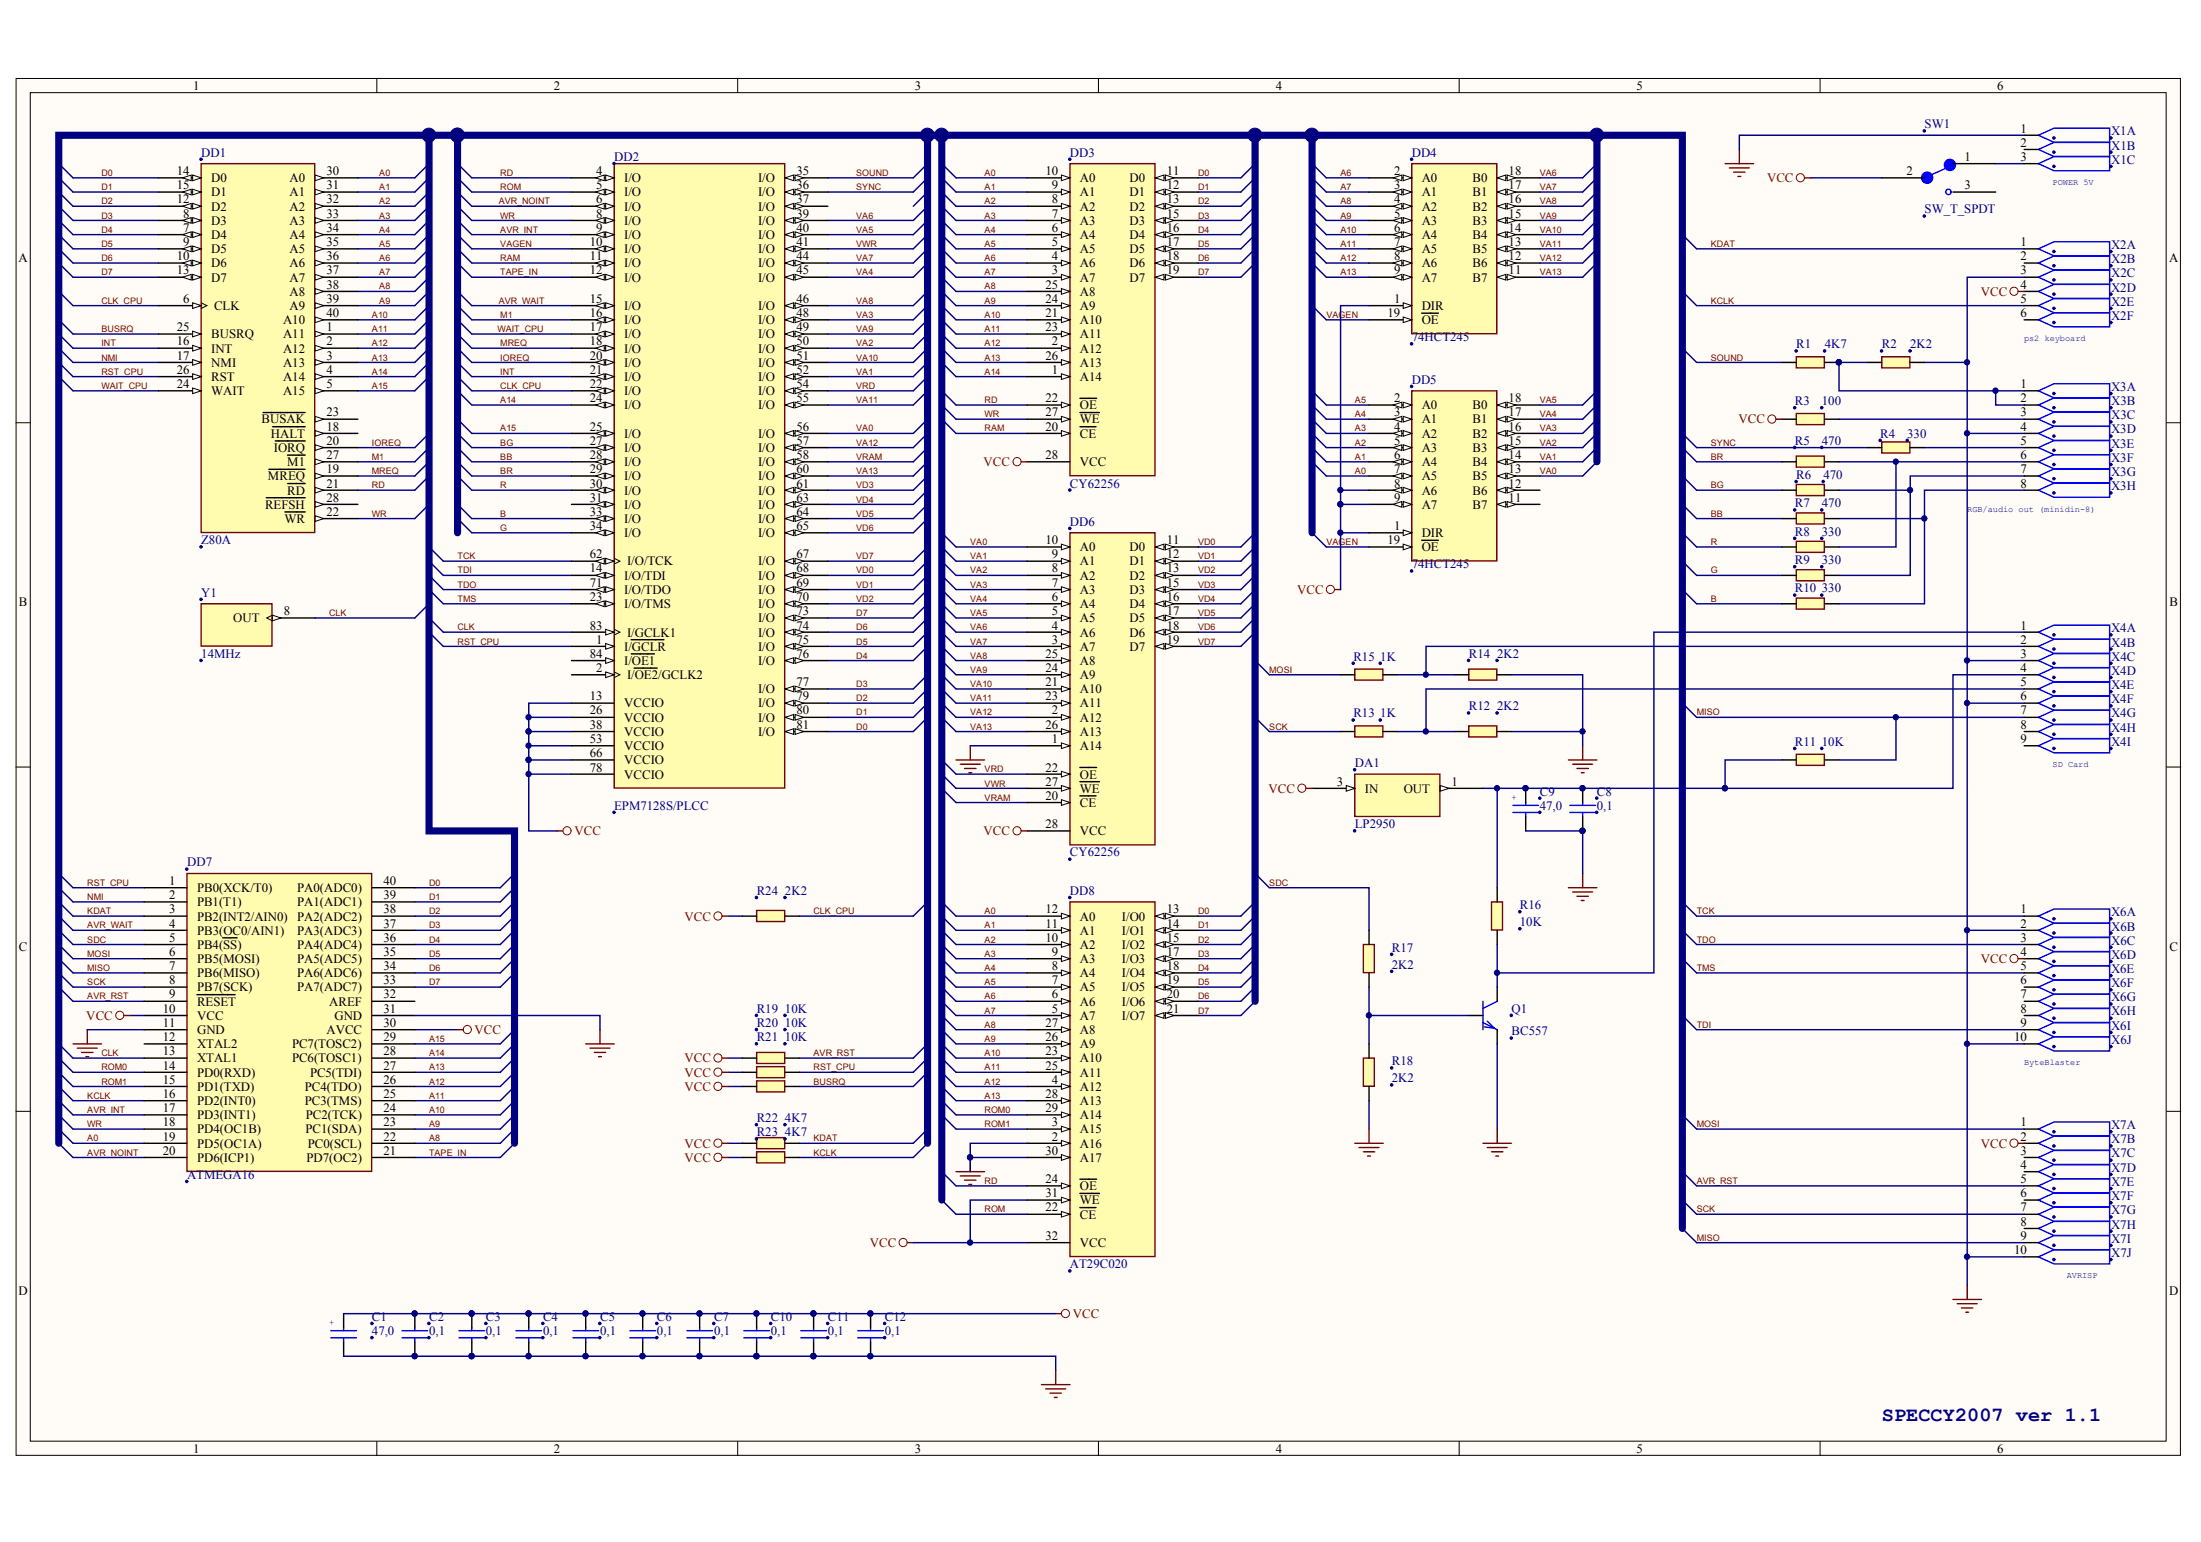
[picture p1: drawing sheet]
# Altium project SPECCY2007.PRJPCB
1 sheet, 54 parts. Net scope: global (net labels, ports and power ports of the same name join across sheets).
Board file: SPECCY2007.PcbDoc

## Sheet SPECCY2007.SchDoc
size 386 x 246 mm; PageSetup: Record=PageOptions|CenterHorizontal=True|CenterVertical=True|PrintScale=0.74|XCorrection=1.00|YCorrection=1.00|PrintKind=0|BorderSize=5000000|LeftOffset=0|BottomOffset=0|Orientation=2|PaperLength=2970|PaperWidth=2100|Scale=100|PaperSource=7|PrintQuality=600|MediaType=1|DitherType=2|PaperKind=A4|PrintScaleMode=1

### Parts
C1  47,0  [CAPPOL_2.54]
C2  0,1  [CAP_5.08-7.8x3.2]
C3  0,1  [CAP_5.08-7.8x3.2]
C4  0,1  [CAP_5.08-7.8x3.2]
C5  0,1  [CAP_5.08-7.8x3.2]
C6  0,1  [CAP_5.08-7.8x3.2]
C7  0,1  [CAP_5.08-7.8x3.2]
C8  0,1  [CAP_5.08-7.8x3.2]
C9  47,0  [CAPPOL_2.54]
C10  0,1  [CAP_5.08-7.8x3.2]
C11  0,1  [CAP_5.08-7.8x3.2]
C12  0,1  [CAP_5.08-7.8x3.2]
DA1  LP2950  [TO92]
DD1  Z80A  [DIP-40]
DD2  EPM7128S/PLCC  [PLCC84-Socket+AlteraMAX700S]
DD3  CY62256  [DIP-28W]
DD4  74HCT245  [DIP-20]
DD5  74HCT245  [DIP-20]
DD6  CY62256  [DIP-28W]
DD7  ATMEGA16  [DIP-40]
DD8  AT29C020  [DIP-32/D41.2]
Q1  BC557  [TO92]
R1  4K7  [RES_10.16]
R2  2K2  [RES_10.16]
R3  100  [RES_10.16]
R4  330  [RES_10.16]
R5  470  [RES_10.16]
R6  470  [RES_10.16]
R7  470  [RES_10.16]
R8  330  [RES_10.16]
R9  330  [RES_10.16]
R10  330  [RES_10.16]
R11  10K  [RES_10.16]
R12  2K2  [RES_10.16]
R13  1K  [RES_10.16]
R14  2K2  [RES_10.16]
R15  1K  [RES_10.16]
R16  10K  [RES_10.16]
R17  2K2  [RES_10.16]
R18  2K2  [RES_10.16]
R19  10K  [RES_10.16]
R20  10K  [RES_10.16]
R21  10K  [RES_10.16]
R22  4K7  [RES_10.16]
R23  4K7  [RES_10.16]
R24  2K2  [RES_10.16]
SW1  SW_T_SPDT  [SW_T_SPDT]
X1  X3  [CONN JACK PWR]  (value not drawn)  (parts A,B,C of 3)
X2  X6  [Mini-DIN6]  (value not drawn)  (parts A,B,C,D,E,F of 6)
X3  X8  [Mini-DIN8]  (value not drawn)  (parts A,B,C,D,E,F,G,H of 8)
X4  X9  [SD Card socket]  (value not drawn)  (parts A,B,C,D,E,F,G,H,I of 9)
X6  X10  [Double row pin strip 5 way]  (value not drawn)  (parts A,B,C,D,E,F,G,H,I,J of 10)
X7  X10  [Double row pin strip 5 way]  (value not drawn)  (parts A,B,C,D,E,F,G,H,I,J of 10)
Y1  14MHz  [OSC14]

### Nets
GND: C1.MINUS C2.2 C3.2 C4.2 C5.2 C6.2 C7.2 C8.2 C9.MINUS C10.2 C11.2 C12.2 DA1.2(GND) DD1.29(GND) DD2.7(GND) DD2.19(GND) DD2.32(GND) DD2.42(GND) DD2.47(GND) DD2.59(GND) DD2.72(GND) DD2.82(GND) DD3.14(GND) DD4.10(GND) DD5.10(GND) DD6.1(A14) DD6.14(GND) DD7.11(GND) DD7.31(GND) DD8.2(A16) DD8.16(GND) DD8.30(A17) Q1.1(e) R2.2 R12.2 R14.2 R18.1 X1.1(CON) X2.3(CON) X3.4(CON) X4.3(CON) X4.6(CON) X6.2(CON) X6.10(CON) X7.10(CON) Y1.7(GND)
VCC: C1.PLUS C2.1 C3.1 C4.1 C5.1 C6.1 C7.1 C10.1 C11.1 C12.1 DA1.3(IN) DD1.11(VCC) DD2.3(VCC) DD2.13(VCCIO) DD2.26(VCCIO) DD2.38(VCCIO) DD2.43(VCC) DD2.53(VCCIO) DD2.66(VCCIO) DD2.78(VCCIO) DD3.28(VCC) DD4.1(DIR) DD4.20(VCC) DD5.1(DIR) DD5.8(A6) DD5.9(A7) DD5.20(VCC) DD6.28(VCC) DD7.10(VCC) DD7.30(AVCC) DD8.31(~{WE}) DD8.32(VCC) R3.1 R19.1 R20.1 R21.1 R22.1 R23.1 R24.1 SW1.2(COMMON) X2.4(CON) X6.4(CON) X7.2(CON) Y1.14(VCC)
A0: DD1.30(A0) DD3.10(A0) DD5.7(A5) DD7.19(PD5(OC1A)) DD8.12(A0)
A1: DD1.31(A1) DD3.9(A1) DD5.6(A4) DD8.11(A1)
A2: DD1.32(A2) DD3.8(A2) DD5.5(A3) DD8.10(A2)
A3: DD1.33(A3) DD3.7(A3) DD5.4(A2) DD8.9(A3)
A4: DD1.34(A4) DD3.6(A4) DD5.3(A1) DD8.8(A4)
A5: DD1.35(A5) DD3.5(A5) DD5.2(A0) DD8.7(A5)
A6: DD1.36(A6) DD3.4(A6) DD4.2(A0) DD8.6(A6)
A7: DD1.37(A7) DD3.3(A7) DD4.3(A1) DD8.5(A7)
A8: DD1.38(A8) DD3.25(A8) DD4.4(A2) DD7.22(PC0(SCL)) DD8.27(A8)
A9: DD1.39(A9) DD3.24(A9) DD4.5(A3) DD7.23(PC1(SDA)) DD8.26(A9)
A10: DD1.40(A10) DD3.21(A10) DD4.6(A4) DD7.24(PC2(TCK)) DD8.23(A10)
A11: DD1.1(A11) DD3.23(A11) DD4.7(A5) DD7.25(PC3(TMS)) DD8.25(A11)
A12: DD1.2(A12) DD3.2(A12) DD4.8(A6) DD7.26(PC4(TDO)) DD8.4(A12)
A13: DD1.3(A13) DD3.26(A13) DD4.9(A7) DD7.27(PC5(TDI)) DD8.28(A13)
A14: DD1.4(A14) DD2.24(I/O) DD3.1(A14) DD7.28(PC6(TOSC1))
A15: DD1.5(A15) DD2.25(I/O) DD7.29(PC7(TOSC2))
AVR_INT: DD2.9(I/O) DD7.17(PD3(INT1))
AVR_NOINT: DD2.6(I/O) DD7.20(PD6(ICP1))
AVR_RST: DD7.9(~{RESET}) R19.2 X7.5(CON)
AVR_WAIT: DD2.15(I/O) DD7.4(PB3(OC0/AIN1))
B: DD2.33(I/O) R10.1
BB: DD2.28(I/O) R7.1
BG: DD2.27(I/O) R6.1
BR: DD2.29(I/O) R5.1
BUSRQ: DD1.25(BUSRQ) R21.2
CLK: DD2.83(I/GCLK1) DD7.13(XTAL1) Y1.8(OUT)
CLK_CPU: DD1.6(CLK) DD2.22(I/O) R24.2
D0: DD1.14(D0) DD2.81(I/O) DD3.11(D0) DD7.40(PA0(ADC0)) DD8.13(I/O0)
D1: DD1.15(D1) DD2.80(I/O) DD3.12(D1) DD7.39(PA1(ADC1)) DD8.14(I/O1)
D2: DD1.12(D2) DD2.79(I/O) DD3.13(D2) DD7.38(PA2(ADC2)) DD8.15(I/O2)
D3: DD1.8(D3) DD2.77(I/O) DD3.15(D3) DD7.37(PA3(ADC3)) DD8.17(I/O3)
D4: DD1.7(D4) DD2.76(I/O) DD3.16(D4) DD7.36(PA4(ADC4)) DD8.18(I/O4)
D5: DD1.9(D5) DD2.75(I/O) DD3.17(D5) DD7.35(PA5(ADC5)) DD8.19(I/O5)
D6: DD1.10(D6) DD2.74(I/O) DD3.18(D6) DD7.34(PA6(ADC6)) DD8.20(I/O6)
D7: DD1.13(D7) DD2.73(I/O) DD3.19(D7) DD7.33(PA7(ADC7)) DD8.21(I/O7)
G: DD2.34(I/O) R9.1
INT: DD1.16(INT) DD2.21(I/O)
IOREQ: DD1.20(~{IORQ}) DD2.20(I/O)
KCLK: DD7.16(PD2(INT0)) R23.2 X2.5(CON)
KDAT: DD7.3(PB2(INT2/AIN0)) R22.2 X2.1(CON)
M1: DD1.27(~{M1}) DD2.16(I/O)
MISO: DD7.7(PB6(MISO)) R11.2 X4.7(CON) X7.9(CON)
MOSI: DD7.6(PB5(MOSI)) R15.1 X7.1(CON)
MREQ: DD1.19(~{MREQ}) DD2.18(I/O)
NMI: DD1.17(NMI) DD7.2(PB1(T1))
R: DD2.30(I/O) R8.1
RAM: DD2.11(I/O) DD3.20(~{CE})
RD: DD1.21(~{RD}) DD2.4(I/O) DD3.22(~{OE}) DD8.24(~{OE})
ROM: DD2.5(I/O) DD8.22(~{CE})
ROM0: DD7.14(PD0(RXD)) DD8.29(A14)
ROM1: DD7.15(PD1(TXD)) DD8.3(A15)
RST_CPU: DD1.26(RST) DD2.1(I/~{GCLR}) DD7.1(PB0(XCK/T0)) R20.2
SCK: DD7.8(PB7(SCK)) R13.1 X7.7(CON)
SDC: DD7.5(PB4(~{SS})) R17.2
SOUND: DD2.35(I/O) R1.1
SYNC: DD2.36(I/O) R4.1
TAPE_IN: DD2.12(I/O) DD7.21(PD7(OC2))
TCK: DD2.62(I/O/TCK) X6.1(CON)
TDI: DD2.14(I/O/TDI) X6.9(CON)
TDO: DD2.71(I/O/TDO) X6.3(CON)
TMS: DD2.23(I/O/TMS) X6.5(CON)
VA0: DD2.56(I/O) DD5.13(B5) DD6.10(A0)
VA1: DD2.52(I/O) DD5.14(B4) DD6.9(A1)
VA2: DD2.50(I/O) DD5.15(B3) DD6.8(A2)
VA3: DD2.48(I/O) DD5.16(B2) DD6.7(A3)
VA4: DD2.45(I/O) DD5.17(B1) DD6.6(A4)
VA5: DD2.40(I/O) DD5.18(B0) DD6.5(A5)
VA6: DD2.39(I/O) DD4.18(B0) DD6.4(A6)
VA7: DD2.44(I/O) DD4.17(B1) DD6.3(A7)
VA8: DD2.46(I/O) DD4.16(B2) DD6.25(A8)
VA9: DD2.49(I/O) DD4.15(B3) DD6.24(A9)
VA10: DD2.51(I/O) DD4.14(B4) DD6.21(A10)
VA11: DD2.55(I/O) DD4.13(B5) DD6.23(A11)
VA12: DD2.57(I/O) DD4.12(B6) DD6.2(A12)
VA13: DD2.60(I/O) DD4.11(B7) DD6.26(A13)
VAGEN: DD2.10(I/O) DD4.19(~{OE}) DD5.19(~{OE})
VD0: DD2.68(I/O) DD6.11(D0)
VD1: DD2.69(I/O) DD6.12(D1)
VD2: DD2.70(I/O) DD6.13(D2)
VD3: DD2.61(I/O) DD6.15(D3)
VD4: DD2.63(I/O) DD6.16(D4)
VD5: DD2.64(I/O) DD6.17(D5)
VD6: DD2.65(I/O) DD6.18(D6)
VD7: DD2.67(I/O) DD6.19(D7)
VRAM: DD2.58(I/O) DD6.20(~{CE})
VRD: DD2.54(I/O) DD6.22(~{OE})
VWR: DD2.41(I/O) DD6.27(~{WE})
WAIT_CPU: DD1.24(WAIT) DD2.17(I/O)
WR: DD1.22(~{WR}) DD2.8(I/O) DD3.27(~{WE}) DD7.18(PD4(OC1B))
NetC8_1: C8.1 C9.PLUS DA1.1(OUT) R11.1 R16.2 X4.4(CON)
NetQ1_2: Q1.2(b) R17.1 R18.2
NetQ1_3: Q1.3(c) R16.1 X4.1(CON)
NetR1_2: R1.2 R2.1 X3.1(CON) X3.2(CON)
NetR3_2: R3.2 X3.3(CON)
NetR4_2: R4.2 X3.5(CON)
NetR5_2: R5.2 R8.2 X3.6(CON)
NetR6_2: R6.2 R9.2 X3.7(CON)
NetR7_2: R7.2 R10.2 X3.8(CON)
NetR12_1: R12.1 R13.2 X4.5(CON)
NetR14_1: R14.1 R15.2 X4.2(CON)
NetSW1_1: SW1.1(NC) X1.3(CON)

Not connected (* = marked no-connect by the designer): DD1 18(~{HALT}) 23(~{BUSAK}) 28(~{REFSH}); DD2 2(I/~{OE2}/GCLK2) 31(I/O) 37(I/O) 84(I/~{OE1}); DD5 11(B7) 12(B6); DD7 12(XTAL2) 32(AREF); SW1 3(NO); X1 2(CON); X2 2(CON) 6(CON); X4 8(CON) 9(CON); X6 6(CON) 7(CON) 8(CON); X7 3(CON) 4(CON) 6(CON) 8(CON)

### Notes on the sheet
- (near X1) POWER 5V
- (near X2) ps2 keyboard
- (near X3) RGB/audio out (minidin-8)
- (near X4) SD Card
- (near X6) ByteBlaster
- (near X7) AVRISP
- SPECCY2007 ver 1.1
